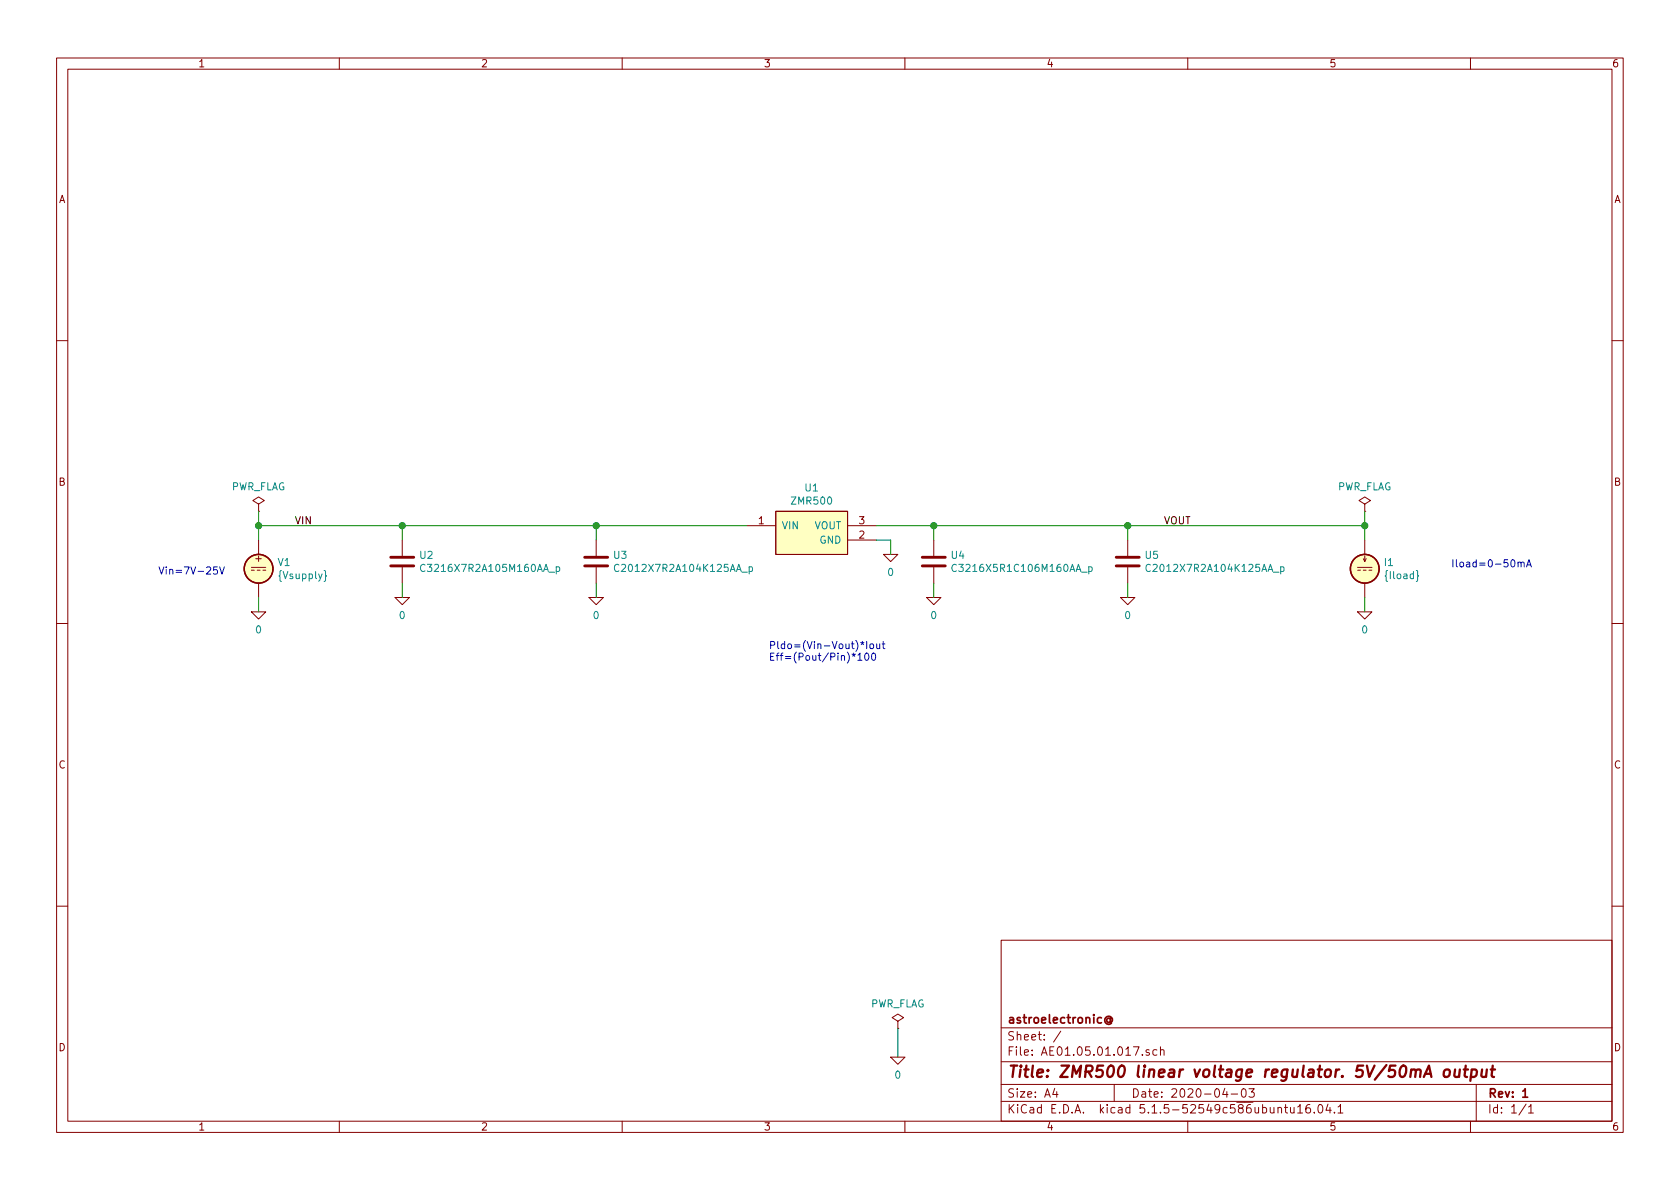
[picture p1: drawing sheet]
EESchema Schematic File Version 4
EELAYER 30 0
EELAYER END
$Descr A4 11693 8268
encoding utf-8
Sheet 1 1
Title "ZMR500 linear voltage regulator. 5V/50mA output"
Date "2020-04-03"
Rev "1"
Comp "astroelectronic@"
Comment1 ""
Comment2 ""
Comment3 ""
Comment4 ""
$EndDescr
Wire Wire Line
	6100 3750 6200 3750
Wire Wire Line
	6200 3750 6200 3850
Wire Wire Line
	6100 3650 6500 3650
Wire Wire Line
	6500 3650 6500 3750
Connection ~ 6500 3650
Wire Wire Line
	6500 4150 6500 4050
Wire Wire Line
	1800 3650 2800 3650
Wire Wire Line
	1800 3650 1800 3750
Wire Wire Line
	2800 3650 2800 3750
Wire Wire Line
	2800 4150 2800 4050
Connection ~ 2800 3650
Wire Wire Line
	9500 3650 9500 3750
Wire Wire Line
	9500 4250 9500 4150
Text Label 2050 3650 0    50   ~ 0
VIN
Text Label 8100 3650 0    50   ~ 0
VOUT
Wire Wire Line
	4150 3650 4150 3750
Wire Wire Line
	4150 4150 4150 4050
Connection ~ 4150 3650
Wire Wire Line
	7850 3650 7850 3750
Connection ~ 7850 3650
Wire Wire Line
	7850 4150 7850 4050
Text Notes 1100 4000 0    50   ~ 0
Vin=7V-25V
Text Notes 10100 3950 0    50   ~ 0
Iload=0-50mA
Text Notes 5350 4600 0    50   ~ 0
Pldo=(Vin-Vout)*Iout\nEff=(Pout/Pin)*100
Wire Wire Line
	6500 3650 7850 3650
Wire Wire Line
	2800 3650 4150 3650
Wire Wire Line
	4150 3650 5200 3650
Wire Wire Line
	7850 3650 9500 3650
$Comp
L Simulation_SPICE:VDC V1
U 1 1
P 1800 3950
F 0 "V1" H 1930 3996 50  0000 L CNN
F 1 "{Vsupply}" H 1930 3905 50  0000 L CNN
F 2 "" H 1800 3950 50  0001 C CNN
F 3 "~" H 1800 3950 50  0001 C CNN
F 4 "Y" H 1800 3950 50  0001 L CNN "Spice_Netlist_Enabled"
F 5 "V" H 1800 3950 50  0001 L CNN "Spice_Primitive"
	1    1800 3950
	1    0    0    -1  
$EndComp
$Comp
L pspice:0 #GND06
U 1 1
P 1800 4250
F 0 "#GND06" H 1800 4150 50  0001 C CNN
F 1 "0" H 1800 4127 50  0000 C CNN
F 2 "" H 1800 4250 50  0001 C CNN
F 3 "~" H 1800 4250 50  0001 C CNN
	1    1800 4250
	1    0    0    -1  
$EndComp
$Comp
L power:PWR_FLAG #FLG03
U 1 1
P 6250 7150
F 0 "#FLG03" H 6250 7225 50  0001 C CNN
F 1 "PWR_FLAG" H 6250 7323 50  0000 C CNN
F 2 "" H 6250 7150 50  0001 C CNN
F 3 "~" H 6250 7150 50  0001 C CNN
	1    6250 7150
	1    0    0    -1  
$EndComp
Wire Wire Line
	1800 4150 1800 4250
$Comp
L pspice:0 #GND08
U 1 1
P 6250 7350
F 0 "#GND08" H 6250 7250 50  0001 C CNN
F 1 "0" H 6250 7227 50  0000 C CNN
F 2 "" H 6250 7350 50  0001 C CNN
F 3 "~" H 6250 7350 50  0001 C CNN
	1    6250 7350
	1    0    0    -1  
$EndComp
Wire Wire Line
	6250 7350 6250 7150
Wire Wire Line
	1800 3650 1800 3550
Connection ~ 1800 3650
$Comp
L power:PWR_FLAG #FLG01
U 1 1
P 1800 3550
F 0 "#FLG01" H 1800 3625 50  0001 C CNN
F 1 "PWR_FLAG" H 1800 3723 50  0000 C CNN
F 2 "" H 1800 3550 50  0001 C CNN
F 3 "~" H 1800 3550 50  0001 C CNN
	1    1800 3550
	1    0    0    -1  
$EndComp
$Comp
L Device:C U2
U 1 1
P 2800 3900
F 0 "U2" H 2915 3946 50  0000 L CNN
F 1 "C3216X7R2A105M160AA_p" H 2915 3855 50  0000 L CNN
F 2 "" H 2838 3750 50  0001 C CNN
F 3 "~" H 2800 3900 50  0001 C CNN
F 4 "X" H 2800 3900 50  0001 C CNN "Spice_Primitive"
F 5 "C3216X7R2A105M160AA_p" H 2800 3900 50  0001 C CNN "Spice_Model"
F 6 "Y" H 2800 3900 50  0001 C CNN "Spice_Netlist_Enabled"
F 7 "models/C3216X7R2A105M160AA_p.mod" H 2800 3900 50  0001 C CNN "Spice_Lib_File"
	1    2800 3900
	1    0    0    -1  
$EndComp
$Comp
L pspice:0 #GND02
U 1 1
P 2800 4150
F 0 "#GND02" H 2800 4050 50  0001 C CNN
F 1 "0" H 2800 4027 50  0000 C CNN
F 2 "" H 2800 4150 50  0001 C CNN
F 3 "~" H 2800 4150 50  0001 C CNN
	1    2800 4150
	1    0    0    -1  
$EndComp
$Comp
L Device:C U3
U 1 1
P 4150 3900
F 0 "U3" H 4265 3946 50  0000 L CNN
F 1 "C2012X7R2A104K125AA_p" H 4265 3855 50  0000 L CNN
F 2 "" H 4188 3750 50  0001 C CNN
F 3 "~" H 4150 3900 50  0001 C CNN
F 4 "X" H 4150 3900 50  0001 C CNN "Spice_Primitive"
F 5 "C2012X7R2A104K125AA_p" H 4150 3900 50  0001 C CNN "Spice_Model"
F 6 "Y" H 4150 3900 50  0001 C CNN "Spice_Netlist_Enabled"
F 7 "models/C2012X7R2A104K125AA_p.mod" H 4150 3900 50  0001 C CNN "Spice_Lib_File"
	1    4150 3900
	1    0    0    -1  
$EndComp
$Comp
L pspice:0 #GND03
U 1 1
P 4150 4150
F 0 "#GND03" H 4150 4050 50  0001 C CNN
F 1 "0" H 4150 4027 50  0000 C CNN
F 2 "" H 4150 4150 50  0001 C CNN
F 3 "~" H 4150 4150 50  0001 C CNN
	1    4150 4150
	1    0    0    -1  
$EndComp
$Comp
L AE01.17.01.000:ZMR500 U1
U 1 1
P 5650 3700
F 0 "U1" H 5650 4015 50  0000 C CNN
F 1 "ZMR500" H 5650 3924 50  0000 C CNN
F 2 "" H 5400 3250 50  0001 L BNN
F 3 "~" H 5400 3150 50  0001 L BNN
F 4 "X" H 5650 3700 50  0001 C CNN "Spice_Primitive"
F 5 "ZMR500" H 5650 3700 50  0001 C CNN "Spice_Model"
F 6 "Y" H 5650 3700 50  0001 C CNN "Spice_Netlist_Enabled"
F 7 "models/ZMR500.spice.txt" H 5650 3700 50  0001 C CNN "Spice_Lib_File"
	1    5650 3700
	1    0    0    -1  
$EndComp
$Comp
L pspice:0 #GND01
U 1 1
P 6200 3850
F 0 "#GND01" H 6200 3750 50  0001 C CNN
F 1 "0" H 6200 3727 50  0000 C CNN
F 2 "" H 6200 3850 50  0001 C CNN
F 3 "~" H 6200 3850 50  0001 C CNN
	1    6200 3850
	1    0    0    -1  
$EndComp
$Comp
L pspice:0 #GND04
U 1 1
P 6500 4150
F 0 "#GND04" H 6500 4050 50  0001 C CNN
F 1 "0" H 6500 4027 50  0000 C CNN
F 2 "" H 6500 4150 50  0001 C CNN
F 3 "~" H 6500 4150 50  0001 C CNN
	1    6500 4150
	1    0    0    -1  
$EndComp
$Comp
L pspice:0 #GND05
U 1 1
P 7850 4150
F 0 "#GND05" H 7850 4050 50  0001 C CNN
F 1 "0" H 7850 4027 50  0000 C CNN
F 2 "" H 7850 4150 50  0001 C CNN
F 3 "~" H 7850 4150 50  0001 C CNN
	1    7850 4150
	1    0    0    -1  
$EndComp
$Comp
L Device:C U4
U 1 1
P 6500 3900
F 0 "U4" H 6615 3946 50  0000 L CNN
F 1 "C3216X5R1C106M160AA_p" H 6615 3855 50  0000 L CNN
F 2 "" H 6538 3750 50  0001 C CNN
F 3 "~" H 6500 3900 50  0001 C CNN
F 4 "X" H 6500 3900 50  0001 C CNN "Spice_Primitive"
F 5 "C3216X5R1C106M160AA_p" H 6500 3900 50  0001 C CNN "Spice_Model"
F 6 "Y" H 6500 3900 50  0001 C CNN "Spice_Netlist_Enabled"
F 7 "models/C3216X5R1C106M160AA_p.mod" H 6500 3900 50  0001 C CNN "Spice_Lib_File"
	1    6500 3900
	1    0    0    -1  
$EndComp
$Comp
L pspice:0 #GND07
U 1 1
P 9500 4250
F 0 "#GND07" H 9500 4150 50  0001 C CNN
F 1 "0" H 9500 4127 50  0000 C CNN
F 2 "" H 9500 4250 50  0001 C CNN
F 3 "~" H 9500 4250 50  0001 C CNN
	1    9500 4250
	1    0    0    -1  
$EndComp
$Comp
L Simulation_SPICE:IDC I1
U 1 1
P 9500 3950
F 0 "I1" H 9630 3996 50  0000 L CNN
F 1 "{Iload}" H 9630 3905 50  0000 L CNN
F 2 "" H 9500 3950 50  0001 C CNN
F 3 "~" H 9500 3950 50  0001 C CNN
F 4 "Y" H 9500 3950 50  0001 L CNN "Spice_Netlist_Enabled"
F 5 "I" H 9500 3950 50  0001 L CNN "Spice_Primitive"
	1    9500 3950
	1    0    0    -1  
$EndComp
Wire Wire Line
	9500 3650 9500 3550
Connection ~ 9500 3650
$Comp
L power:PWR_FLAG #FLG02
U 1 1
P 9500 3550
F 0 "#FLG02" H 9500 3625 50  0001 C CNN
F 1 "PWR_FLAG" H 9500 3723 50  0000 C CNN
F 2 "" H 9500 3550 50  0001 C CNN
F 3 "~" H 9500 3550 50  0001 C CNN
	1    9500 3550
	1    0    0    -1  
$EndComp
$Comp
L Device:C U5
U 1 1
P 7850 3900
F 0 "U5" H 7965 3946 50  0000 L CNN
F 1 "C2012X7R2A104K125AA_p" H 7965 3855 50  0000 L CNN
F 2 "" H 7888 3750 50  0001 C CNN
F 3 "~" H 7850 3900 50  0001 C CNN
F 4 "X" H 7850 3900 50  0001 C CNN "Spice_Primitive"
F 5 "C2012X7R2A104K125AA_p" H 7850 3900 50  0001 C CNN "Spice_Model"
F 6 "Y" H 7850 3900 50  0001 C CNN "Spice_Netlist_Enabled"
F 7 "models/C2012X7R2A104K125AA_p.mod" H 7850 3900 50  0001 C CNN "Spice_Lib_File"
	1    7850 3900
	1    0    0    -1  
$EndComp
$EndSCHEMATC
